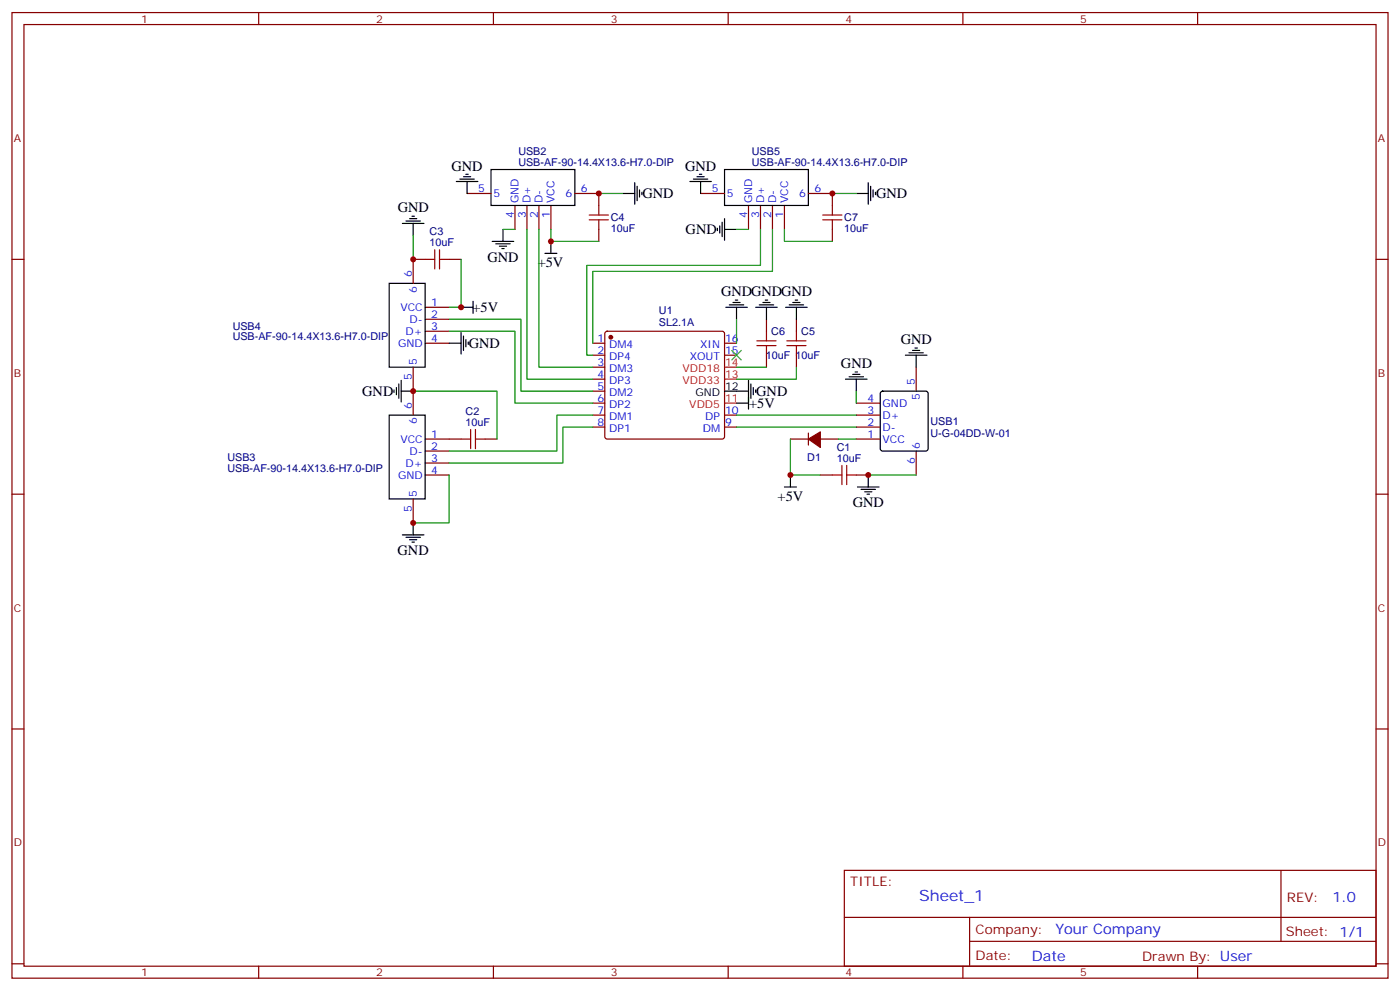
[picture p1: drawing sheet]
<svg xmlns="http://www.w3.org/2000/svg" width="412mm" height="292mm" viewBox="0 0 412 292" stroke-linecap="round" stroke-linejoin="round" font-family="sans-serif">
<g fill="none" stroke="#870000" stroke-width=".35">
<path d="M3.5 3.7h405.4v284.3h-405.4zM7.1 7.2h398.2v277.3h-398.2zM76.2 3.7v3.5M145.3 3.7v3.5M214.5 3.7v3.5M283.6 3.7v3.5M352.8 3.7v3.5M137.6 57h7M169.3 57h7.1v3.5M206.4 57h7M238.1 57h7.1v3.5M3.5 76.4h3.6"/>
<path d="M125.2 76.4h-3.5v7M132.3 76.4h3.5M151.7 60.5v7.1M155.2 60.5v7.1M158.7 60.5v7.1M162.3 60.5v7.1M176.4 67.6v3.5M220.5 60.5v7.1M224 60.5v7.1M227.5 60.5v7.1M231.1 60.5v7.1M245.2 67.6v3.5"/>
<path d="M405.3 76.4h3.6M125.2 90.5h7.1M125.2 94h7.1M125.2 97.5h7.1M178.4 97.7l.5-.2h33.8l.5 .2 .2 .5v30.4l-.2 .5-.5 .2h-33.8l-.5-.2-.2-.5v-30.4zM225.8 94v3.5M234.6 94v3.5M121.7 108.1v14.1M125.2 101.1h7.1M174.6 118.7h3.6M174.6 101.1h3.6M174.6 104.6h3.6"/>
<path d="M174.6 108.1h3.6M174.6 111.7h3.6M174.6 115.2h3.6M213.4 101.1h3.6M213.4 104.6h3.6M225.8 104.6v3.5M234.6 104.6v3.5M252.2 118.7h7.1M269.9 108.1v7.1M125.2 129.3h10.6M125.2 132.8h7.1M125.2 136.3h7.1"/>
<path d="M125.2 139.9h7.1M142.9 129.3h3.5M174.6 122.2h3.6M174.6 125.8h3.6M213.4 122.2h3.6M213.4 125.8h3.6M232.8 129.3h5.3M238.1 127.5v3.6M241.7 129.3h5.2M241.7 139.9h3.5M252.2 122.2h7.1M252.2 125.8h7.1"/>
<path d="M252.2 129.3h7.1M252.2 139.9h3.6M269.9 132.8v7.1M3.5 145.5h3.6M121.7 146.9v7.1M405.3 145.5h3.6M3.5 214.7h3.6M405.3 214.7h3.6M248.7 256.3h156.6v28.2h-156.6zM377.3 256.3v20.9M248.7 270.1h156.5M285.6 277.2h119.6"/>
<path d="M285.6 270.1v14.2M3.5 283.8h3.6M76.2 284.5v3.5M145.3 284.5v3.5M214.5 284.5v3.5M283.6 284.5v3.5M352.8 284.5v3.5M405.3 283.8h3.6"/>
</g>
<g fill="none" stroke="#000" stroke-width=".35">
<path d="M134.4 53.4h6.4M135.5 52.7h4.2M136.5 52h2.1M137.2 51.3h.7M137.6 53.4v3.6M144.6 49.9h24.7v10.6h-24.7zM183.4 57h3.6M187 53.8v6.3M187.7 54.9v4.2M188.4 55.9v2.1M189.1 56.6v.7M203.2 53.4h6.3"/>
<path d="M204.3 52.7h4.2M205.3 52h2.1M206 51.3h.7M206.4 53.4v3.6M213.4 49.9h24.7v10.6h-24.7zM252.2 57h3.6M255.8 53.8v6.3M256.5 54.9v4.2M257.2 55.9v2.1M257.9 56.6v.7M118.5 65.8h6.4M119.6 65.1h4.2"/>
<path d="M120.6 64.4h2.2M121.4 63.7h.7M121.7 65.8v3.5M145 71.1h6.3M146 71.8h4.3M147.1 72.5h2.1M147.8 73.2h.7M148.2 67.6v3.5M160.5 74.6h3.5M162.3 71.1v3.5M211.3 67.2v.7M212 66.5v2.1"/>
<path d="M212.7 65.4v4.3M213.4 67.6h3.6M213.4 64.4v6.3M114.7 83.4h10.5v24.7h-10.5zM135.8 97.9v6.3M135.8 90.5h3.5M136.5 99v4.2M139.3 88.7v3.6M213.8 90.5h6.3M214.8 89.8h4.3M215.9 89.1h2.1M216.6 88.4h.7"/>
<path d="M217 90.5v3.5M222.6 90.5h6.4M223.7 89.8h4.2M224.7 89.1h2.1M225.4 88.4h.7M225.8 90.5v3.5M231.4 90.5h6.4M232.5 89.8h4.2M233.5 89.1h2.2M234.2 88.4h.7M234.6 90.5v3.5M116.1 114.8v.7"/>
<path d="M116.8 114.1v2.1M117.5 113.1v4.2M118.2 115.2h3.5M118.2 112v6.4M132.3 101.1h3.5M137.2 100v2.1M137.9 100.7v.7M213.4 115.2h7.1M217 118.7h3.5M220.5 112v8.5M221.2 113.1v4.2M221.9 114.1v2.1"/>
<path d="M222.6 114.8v.7M249.1 111.7h6.3M250.1 110.9h4.3M251.2 110.2h2.1M251.9 109.5h.7M252.2 111.7v3.5M259.5 115.4l.5-.2h12.7l.5 .2 .2 .5v16.2l-.2 .5-.5 .2h-12.7l-.5-.2-.2-.5v-16.2zM266.7 104.6h6.3M267.8 103.9h4.2M268.8 103.2h2.1M269.5 102.5h.7M269.9 104.6v3.5"/>
<path d="M114.7 122.2h10.5v24.7h-10.5zM232.8 139.9v3.5M255.8 139.9v3.5M118.5 157.5h6.4M119.6 158.2h4.2M120.6 158.9h2.2M121.4 159.6h.7M121.7 154v3.5M231.1 143.4h3.5M252.6 143.4h6.3M253.6 144.1h4.3M254.7 144.8h2.1"/>
<path d="M255.4 145.5h.7"/>
</g>
<g fill="#870000" stroke="#870000" stroke-width=".35">
<path d="M238.1 129.3l3.6-2.1v4.6z"/>
<circle cx="179.9" cy="99.3" r=".53"/>
</g>
<path d="M213.4 118.7h3.6M213.4 111.7h3.6M213.4 108.1h3.6" fill="none" stroke="#f00" stroke-width=".35"/>
<g fill="none" stroke="#a10000" stroke-width=".35">
<path d="M125.2 76.4h2.9M128.1 73.6v5.6M129.5 76.4h2.8M129.5 73.6v5.6M173.6 63.3h5.6M173.6 64.7h5.6M176.4 60.5v2.8M176.4 64.7v2.9M242.4 63.3h5.6M242.4 64.7h5.6M245.2 60.5v2.8M245.2 64.7v2.9"/>
<path d="M225.8 97.5v2.9M234.6 97.5v2.9M223 101.8h5.6M223 100.4h5.6M225.8 101.8v2.8M231.8 101.8h5.6M231.8 100.4h5.6M234.6 101.8v2.8M135.8 129.3h2.8M138.6 126.5v5.6M140.1 129.3h2.8M140.1 126.5v5.6"/>
<path d="M245.2 139.9h2.8M248 137.1v5.6M249.4 139.9h2.8M249.4 137.1v5.6"/>
</g>
<g fill="none" stroke="#008700" stroke-width=".35">
<path d="M176.4 57h7M245.2 57h7M121.7 69.3v7.1M135.8 76.4v14.1h-3.5M148.2 67.6h3.5M155.2 67.6v44.1h19.4M158.7 67.6v40.5h15.9M162.3 67.6v3.5h14.1M217 67.6h3.5M224 67.6v10.5h-51.1v26.5h1.7M227.5 67.6v12.3h-52.9v21.2M231.1 67.6v3.5h14.1"/>
<path d="M132.3 97.5h19.4v21.2h22.9M132.3 94h21.2v21.2h21.1M217 94v7.1M121.7 115.2h24.7v14.1M217 108.1h8.8M234.6 108.1v3.6h-17.6M252.2 115.2v3.5M132.3 139.9v14.1h-10.6M174.6 122.2h-10.6v10.6h-31.7M174.6 125.8h-8.8v10.5h-33.5M217 122.2h35.2M217 125.8h35.2"/>
<path d="M232.8 129.3v10.6h8.9M246.9 129.3h5.3M255.8 139.9h14.1"/>
</g>
<g fill="#c00">
<circle cx="121.7" cy="76.4" r=".88"/>
<circle cx="135.8" cy="90.5" r=".88"/>
<circle cx="162.3" cy="71.1" r=".88"/>
<circle cx="176.4" cy="57" r=".88"/>
<circle cx="245.2" cy="57" r=".88"/>
<circle cx="121.7" cy="115.2" r=".88"/>
<circle cx="121.7" cy="154" r=".88"/>
<circle cx="232.8" cy="139.9" r=".88"/>
<circle cx="255.8" cy="139.9" r=".88"/>
</g>
<path d="M215.5 103.2l2.9 2.8M218.4 103.2l-2.9 2.8" fill="none" stroke="#3c3" stroke-width=".35"/>
<text font-size="4.6" fill="#00f" x="270.8" y="265.3">Sheet_1</text>
<g font-size="4.2">
<text x="133" y="50.3">GND</text>
<text x="201.8" y="50.3">GND</text>
<text x="189.3" y="58.4">GND</text>
<text x="258.1" y="58.4">GND</text>
<text x="117.2" y="62.4">GND</text>
<text x="202" y="69">GND</text>
<text x="143.6" y="77.2">GND</text>
<text x="158.4" y="78.6">+5V</text>
<text x="212.4" y="87.2">GNDGNDGND</text>
<text x="139.2" y="91.8">+5V</text>
<text x="265.4" y="101.3">GND</text>
<text x="138.1" y="102.5">GND</text>
<text x="247.7" y="108.3">GND</text>
<text x="106.7" y="116.6">GND</text>
<text x="222.8" y="116.5">GND</text>
<text x="220.7" y="120">+5V</text>
<text x="229" y="147.4">+5V</text>
<text x="251.2" y="149.4">GND</text>
<text x="117.1" y="163.5">GND</text>
</g>
<g font-size="4.2" fill="#00f">
<text x="392.5" y="265.6">1.0</text>
<text x="310.9" y="275.1">Your Company</text>
<text x="304" y="282.9">Date</text>
</g>
<g font-size="3.9" fill="#800">
<text x="250.5" y="260.9">TITLE:</text>
<text x="379.1" y="265.6">REV:</text>
<text x="287.4" y="275.1">Company:</text>
<text x="378.7" y="275.7">Sheet: 1/1</text>
<text x="287.4" y="282.8">Date:</text>
<text x="336.4" y="282.8">Drawn By: User</text>
</g>
<g font-size="3.2" fill="#800">
<text x="41.6" y="6.7">1</text>
<text x="110.8" y="6.7">2</text>
<text x="179.9" y="6.7">3</text>
<text x="249.1" y="6.7">4</text>
<text x="318.2" y="6.7">5</text>
<text x="4.1" y="41.8">A</text>
<text x="405.9" y="41.8">A</text>
<text x="4.1" y="110.9">B</text>
<text x="405.9" y="110.9">B</text>
<text x="4.1" y="180.1">C</text>
<text x="405.9" y="180.1">C</text>
<text x="4.1" y="249.2">D</text>
<text x="405.9" y="249.2">D</text>
<text x="41.6" y="287.5">1</text>
<text x="110.8" y="287.5">2</text>
<text x="179.9" y="287.5">3</text>
<text x="249.1" y="287.5">4</text>
<text x="318.2" y="287.5">5</text>
</g>
<g font-size="3.2" fill="#000080">
<text x="152.7" y="45.6">USB2</text>
<text x="221.5" y="45.6">USB5</text>
<text x="152.7" y="48.9">USB-AF-90-14.4X13.6-H7.0-DIP</text>
<text x="221.5" y="48.9">USB-AF-90-14.4X13.6-H7.0-DIP</text>
<text x="179.9" y="65.2">C4</text>
<text x="248.7" y="65.2">C7</text>
<text x="126.6" y="69.3">C3</text>
<text x="179.9" y="68.4">10uF</text>
<text x="248.7" y="68.4">10uF</text>
<text x="126.6" y="72.5">10uF</text>
<text x="194.1" y="92.6">U1</text>
<text x="68.5" y="100.3">USB-AF-90-14.4X13.6-H7.0-DIP</text>
<text x="68.5" y="97">USB4</text>
<text x="194.1" y="96.1">SL2.1A</text>
<text x="227.2" y="98.7">C6</text>
<text x="236" y="98.7">C5</text>
<text x="225.6" y="105.7">10uF 10uF</text>
<text x="137.1" y="125.4">10uF</text>
<text x="137.1" y="122.2">C2</text>
<text x="274.1" y="125.1">USB1</text>
<text x="274.1" y="128.6">U-G-04DD-W-01</text>
<text x="67" y="135.7">USB3</text>
<text x="237.8" y="135.7">D1</text>
<text x="246.5" y="136">10uF</text>
<text x="246.5" y="132.8">C1</text>
<text x="67" y="138.9">USB-AF-90-14.4X13.6-H7.0-DIP</text>
</g>
<g font-size="3.2" fill="#00f">
<text x="140.9" y="56.6">5</text>
<text x="145.3" y="58">5</text>
<text x="152.8" y="59.8" transform="rotate(-90 152.8 59.8)">GND</text>
<text x="156.3" y="59.8" transform="rotate(-90 156.3 59.8)">D+</text>
<text x="159.8" y="59.8" transform="rotate(-90 159.8 59.8)">D-</text>
<text x="163.3" y="59.8" transform="rotate(-90 163.3 59.8)">VCC</text>
<text x="166.6" y="58">6</text>
<text x="171.1" y="56.6">6</text>
<text x="209.6" y="56.6">5</text>
<text x="214.1" y="58">5</text>
<text x="221.5" y="59.8" transform="rotate(-90 221.5 59.8)">GND</text>
<text x="225.1" y="59.8" transform="rotate(-90 225.1 59.8)">D+</text>
<text x="228.6" y="59.8" transform="rotate(-90 228.6 59.8)">D-</text>
<text x="232.1" y="59.8" transform="rotate(-90 232.1 59.8)">VCC</text>
<text x="235.4" y="58">6</text>
<text x="239.9" y="56.6">6</text>
<text x="151.3" y="64.3" transform="rotate(-90 151.3 64.3)">4</text>
<text x="154.9" y="64.3" transform="rotate(-90 154.9 64.3)">3</text>
<text x="158.4" y="64.3" transform="rotate(-90 158.4 64.3)">2</text>
<text x="161.9" y="64.3" transform="rotate(-90 161.9 64.3)">1</text>
<text x="220.1" y="64.3" transform="rotate(-90 220.1 64.3)">4</text>
<text x="223.7" y="64.3" transform="rotate(-90 223.7 64.3)">3</text>
<text x="227.2" y="64.3" transform="rotate(-90 227.2 64.3)">2</text>
<text x="230.7" y="64.3" transform="rotate(-90 230.7 64.3)">1</text>
<text x="121.4" y="81.7" transform="rotate(-90 121.4 81.7)">6</text>
<text x="122.8" y="86.2" transform="rotate(-90 122.8 86.2)">6</text>
<text x="117.9" y="91.5">VCC</text>
<text x="120.6" y="95.1">D-</text>
<text x="127" y="90.1">1</text>
<text x="127" y="93.7">2</text>
<text x="119.5" y="98.6">D+</text>
<text x="127" y="97.2">3</text>
<text x="127" y="100.7">4</text>
<text x="176" y="100.7">1</text>
<text x="213.6" y="100.7">16</text>
<text x="117.2" y="102.1">GND</text>
<text x="122.8" y="107.4" transform="rotate(-90 122.8 107.4)">5</text>
<text x="176" y="104.2">2</text>
<text x="176" y="107.8">3</text>
<text x="179.5" y="102.5">DM4</text>
<text x="179.5" y="106">DP4</text>
<text x="203.2" y="106">XOUT</text>
<text x="206.2" y="102.5">XIN</text>
<text x="213.6" y="104.2">15</text>
<text x="121.4" y="111.9" transform="rotate(-90 121.4 111.9)">5</text>
<text x="176" y="111.3">4</text>
<text x="179.5" y="109.5">DM3</text>
<text x="179.5" y="113.1">DP3</text>
<text x="269.5" y="113.4" transform="rotate(-90 269.5 113.4)">5</text>
<text x="176" y="114.8">5</text>
<text x="176" y="118.4">6</text>
<text x="179.5" y="116.6">DM2</text>
<text x="255.5" y="118.4">4</text>
<text x="260" y="119.8">GND</text>
<text x="270.9" y="117.9" transform="rotate(-90 270.9 117.9)">5</text>
<text x="121.4" y="120.5" transform="rotate(-90 121.4 120.5)">6</text>
<text x="122.8" y="125" transform="rotate(-90 122.8 125)">6</text>
<text x="176" y="121.9">7</text>
<text x="176" y="125.4">8</text>
<text x="179.5" y="120.1">DP2</text>
<text x="179.5" y="123.6">DM1</text>
<text x="207.8" y="123.6">DP</text>
<text x="213.6" y="125.4">9</text>
<text x="213.6" y="121.9">10</text>
<text x="255.5" y="121.9">3</text>
<text x="255.5" y="125.4">2</text>
<text x="260" y="123.3">D+</text>
<text x="117.9" y="130.4">VCC</text>
<text x="127" y="128.9">1</text>
<text x="179.5" y="127.2">DP1</text>
<text x="207" y="127.2">DM</text>
<text x="255.5" y="128.9">1</text>
<text x="260" y="126.8">D-</text>
<text x="260" y="130.4">VCC</text>
<text x="119.5" y="137.4">D+</text>
<text x="120.6" y="133.9">D-</text>
<text x="127" y="132.5">2</text>
<text x="127" y="136">3</text>
<text x="269.5" y="136.6" transform="rotate(-90 269.5 136.6)">6</text>
<text x="270.9" y="132.1" transform="rotate(-90 270.9 132.1)">6</text>
<text x="117.2" y="140.9">GND</text>
<text x="127" y="139.5">4</text>
<text x="122.8" y="146.2" transform="rotate(-90 122.8 146.2)">5</text>
<text x="121.4" y="150.7" transform="rotate(-90 121.4 150.7)">5</text>
</g>
<g font-size="3.2" fill="#f00">
<text x="213.6" y="107.8">14</text>
<text x="201" y="113.1">VDD33</text>
<text x="201" y="109.5">VDD18</text>
<text x="213.6" y="111.3">13</text>
<text x="213.6" y="118.4">11</text>
<text x="203.1" y="120.1">VDD5</text>
</g>
<g font-size="3.2">
<text x="204.8" y="116.6">GND</text>
<text x="213.6" y="114.8">12</text>
</g>
</svg>
